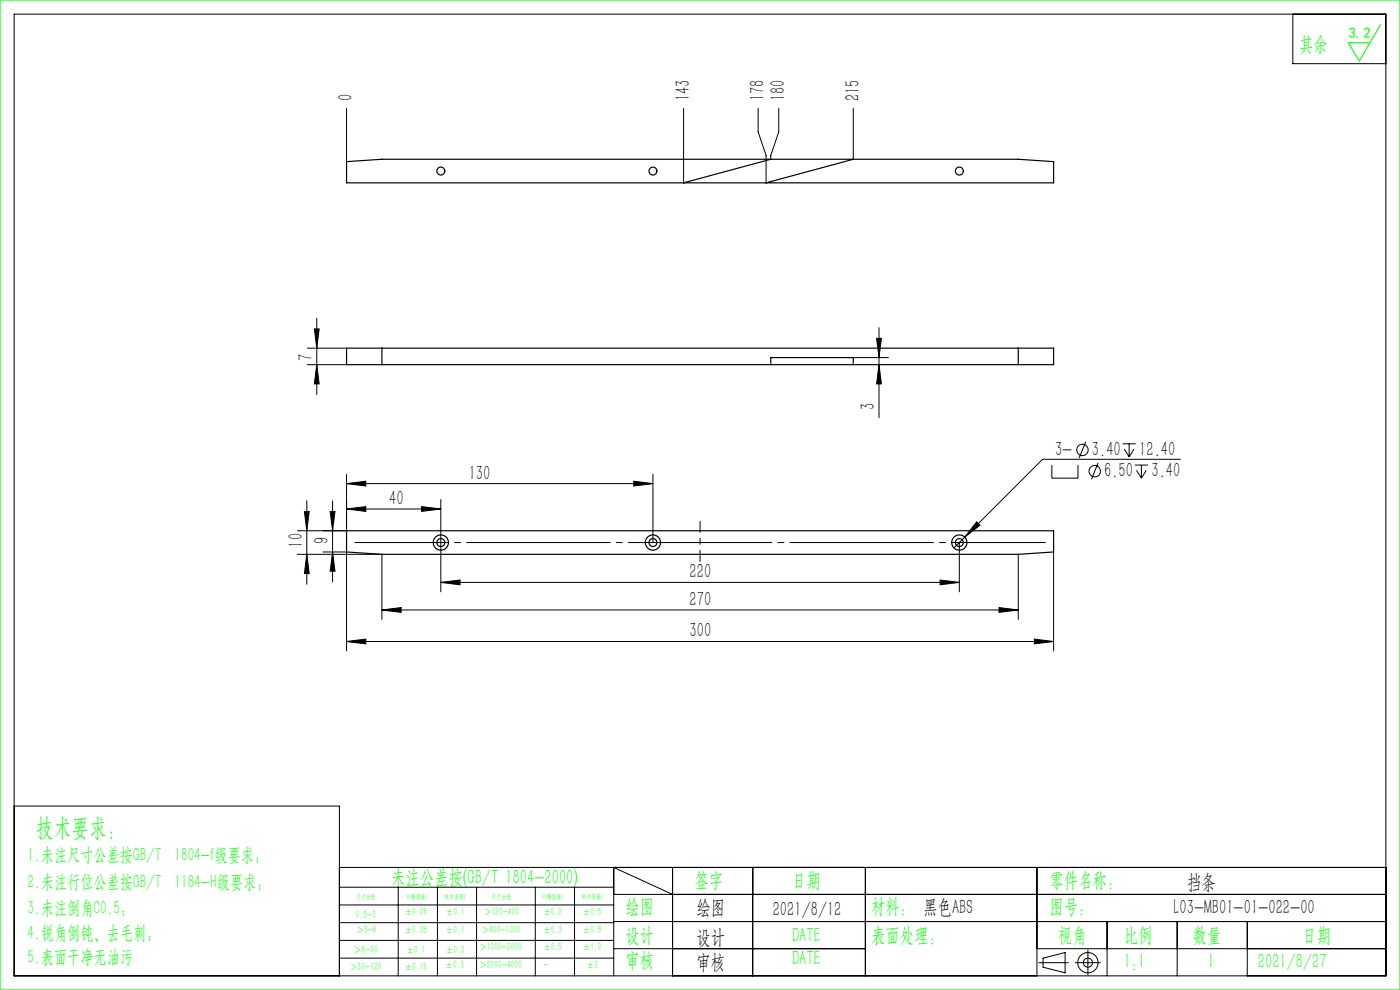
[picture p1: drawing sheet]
<svg xmlns="http://www.w3.org/2000/svg" width="297mm" height="210mm" viewBox="0 0 297 210" stroke-linecap="round" stroke-linejoin="round" font-family="sans-serif">
<g fill="none" stroke="#000" stroke-width=".21">
<path d="M3 3h291v204h-291zM274.3 3v10.5h19.7M73.5 23v11.3M145 23v15.8M160.8 23v5l1.7 5v5.8M165.2 23v5l-1.7 5v.8M181 23v10.8M65.2 77.4h8.3M65.2 73.9h8.3M66.7 69.8h1l-.5 4.1zM67.2 77.4l.5 4h-1zM67.2 67.5v16.2"/>
<path d="M181 75.9h7.5M186 71.8h1l-.5 4.1zM186.5 69.5v19.1M186.5 77.4l.5 4h-1zM223.1 98.7v2.7h5.6v-2.7M230.3 93.7l-1.4 3.5M232.9 98.2l-1.4 3.5M238.2 94.1h2.7M238.5 95.2l1 1.7M239.5 94.1v2.8M240.6 95.2l-1.1 1.7M240.8 98.7h2.7"/>
<path d="M241.1 99.8l1 1.6M242.1 98.7v2.7M243.2 99.8l-1.1 1.6M250.4 97.4h-29.2l-18.8 18.8M63.1 117.6h17.9v13.8M64.6 108.5h1l-.5 4.1zM65.1 106.2v17.7M65.1 117.6l.5 4.1h-1zM68.6 117.1h4.9v21M70 108.5h1.1l-.5 4.1zM70.6 117.1l.5 4.1h-1.1zM70.6 106.2v17.2"/>
<path d="M73.5 108l4.1-.5v1zM73.5 108h20M73.5 102.6l4.1-.5v1zM73.5 100.6v12h-10.4M73.5 102.6h65M89.4 107.5l4.1 .5-4.1 .5zM93.5 106v19.5M134.4 102.1l4.1 .5-4.1 .5zM138.5 100.6v14.5M203.5 115.1v10.4M207.2 110.7l.7 .7-3.2 2.5zM216 117.6v13.8"/>
<path d="M223.5 117.1v21M73.5 136.1l4.1-.5v1zM73.5 136.1h150M81 129.4l4.1-.5v1zM81 129.4h135M93.5 123.5l4.1-.5v1zM93.5 123.5h110M199.4 123l4.1 .5-4.1 .5zM211.9 128.9l4.1 .5-4.1 .5zM219.4 135.6l4.1 .5-4.1 .5zM3 171h69v36M72 184h222"/>
<path d="M72 188.2h58.2M72 192h58.2M72 195.7h58.2M72 199.5h58.2M84.5 188.2v18.8M92.8 188.2v18.8M101.1 188.2v18.8M113.6 188.2v18.8M121.9 188.2v18.8M130.2 189.7h163.8M130.2 195.5h163.8M142.7 189.7l-12.5-5.7v23"/>
<path d="M142.7 184v23M159.7 184v23M183.6 184v23M220 184v23M234.9 195.5v11.5M249.7 195.5v11.5M264.6 195.5v11.5M72 203.2h58.2M130.2 201.2h53.4M220 201.2h74M220.4 204.2h6.2M221.3 203.2l4.7-1.1v4.3l-4.7-1.2z"/>
<path d="M228.1 204.2h5.3M230.8 201.5v5.3"/>
<circle cx="229.6" cy="95.4" r="1.21"/>
<circle cx="232.2" cy="100" r="1.21"/>
<circle cx="230.8" cy="204.2" r="2.15"/>
<circle cx="230.8" cy="204.2" r=".96"/>
</g>
<path d="M148.5 110.6v8.5" fill="none" stroke="#000" stroke-width=".21" stroke-dasharray="30.5 1.3 1.3 1.3" stroke-dashoffset="28.1"/>
<path d="M221.8 115.1h-146.5" fill="none" stroke="#000" stroke-width=".21" stroke-dasharray="30.5 1.3 1.3 1.3" stroke-dashoffset="10.6"/>
<path d="M0 0h297v210h-297zM292.9 5.2l-4.5 7.7-2.4-3.8h4.6" fill="none" stroke="#0f0" stroke-width=".25"/>
<g fill="#000">
<path d="M67.2 77.4l.5 4h-1zM66.7 69.8h1l-.5 4.1zM70.6 117.1l.5 4.1h-1.1zM70 108.5h1.1l-.5 4.1z"/>
<path d="M186 71.8h1l-.5 4.1zM186.5 77.4l.5 4h-1zM64.6 108.5h1l-.5 4.1zM65.1 117.6l.5 4.1h-1z"/>
<path d="M134.4 102.1l4.1 .5-4.1 .5zM73.5 102.6l4.1-.5v1z"/>
<path d="M81 129.4l4.1-.5v1zM211.9 128.9l4.1 .5-4.1 .5z"/>
<path d="M93.5 123.5l4.1-.5v1zM199.4 123l4.1 .5-4.1 .5zM73.5 136.1l4.1-.5v1zM219.4 135.6l4.1 .5-4.1 .5zM207.2 110.7l-2.5 3.2 3.2-2.5zM73.5 108l4.1-.5v1zM89.4 107.5l4.1 .5-4.1 .5z"/>
</g>
<g fill="none" stroke="#000" stroke-width=".25">
<path d="M73.5 34.3l7.5-.5h135l7.5 .5v4.5h-150zM163.5 33.8l-18.5 5M181 33.8l-18.5 5M73.5 73.9h150v3.5h-150zM81 73.9v3.5M163.5 77.4v-1.5h17.5v1.5M216 73.9v3.5M73.5 112.6h150v4.5l-7.5 .5h-135l-7.5-.5z"/>
<circle cx="93.5" cy="36.3" r=".85"/>
<circle cx="138.5" cy="36.3" r=".85"/>
<circle cx="203.5" cy="36.3" r=".85"/>
<circle cx="93.5" cy="115.1" r=".85"/>
<circle cx="93.5" cy="115.1" r="1.62"/>
<circle cx="138.5" cy="115.1" r=".85"/>
<circle cx="138.5" cy="115.1" r="1.62"/>
<circle cx="203.5" cy="115.1" r=".85"/>
<circle cx="203.5" cy="115.1" r="1.62"/>
</g>
<text font-size="5.4" fill="#0f0" x="7.7" y="177.2">技术要求：</text>
<g font-size="4.4" fill="#0f0">
<text x="275.6" y="10.8">其余</text>
<text x="83" y="187.5">未注公差按(GB/T 1804-2000)</text>
<text x="147.3" y="188">签字</text>
<text x="168" y="188">日期</text>
<text x="222.6" y="188">零件名称：</text>
<text x="132.7" y="193.6">绘图</text>
<text x="184.8" y="193.6">材料： 黑色ABS</text>
<text x="222.6" y="193.6">图号：</text>
<text x="132.7" y="199.8">设计</text>
<text x="168" y="199.8">DATE</text>
<text x="184.8" y="199.8">表面处理：</text>
<text x="224.4" y="199.8">视角</text>
<text x="238.4" y="199.8">比例</text>
<text x="253" y="199.8">数量</text>
<text x="276.3" y="199.8">日期</text>
<text x="132.7" y="205.1">审核</text>
<text x="168" y="204.6">DATE</text>
<text x="238.4" y="205.3">1:1</text>
<text x="256.2" y="205.3">1</text>
<text x="266.9" y="205.3">2021/8/27</text>
</g>
<g font-size="4.4">
<text x="74.8" y="21.4" transform="rotate(-90 74.8 21.4)">0</text>
<text x="146.3" y="21.4" transform="rotate(-90 146.3 21.4)">143</text>
<text x="162.1" y="21.4" transform="rotate(-90 162.1 21.4)">178</text>
<text x="166.5" y="21.4" transform="rotate(-90 166.5 21.4)">180</text>
<text x="182.3" y="21.4" transform="rotate(-90 182.3 21.4)">215</text>
<text x="66.3" y="76.5" transform="rotate(-90 66.3 76.5)">7</text>
<text x="185.6" y="87" transform="rotate(-90 185.6 87)">3</text>
<text x="99.4" y="101.7">130</text>
<text x="223.8" y="96.7">3-</text>
<text x="231.6" y="96.7">3.40</text>
<text x="234.2" y="101.3">6.50</text>
<text x="241.7" y="96.7">12.40</text>
<text x="244.3" y="101.3">3.40</text>
<text x="82.6" y="107.1">40</text>
<text x="64.2" y="116.1" transform="rotate(-90 64.2 116.1)">10</text>
<text x="69.7" y="115.4" transform="rotate(-90 69.7 115.4)">9</text>
<text x="146.3" y="122.7">220</text>
<text x="146.3" y="128.5">270</text>
<text x="146.3" y="135.2">300</text>
<text x="251.8" y="188.6">挡条</text>
<text x="147.8" y="194">绘图</text>
<text x="163.9" y="194.3">2021/8/12</text>
<text x="249" y="194">L03-MB01-01-022-00</text>
<text x="147.8" y="200.2">设计</text>
<text x="147.8" y="205.5">审核</text>
</g>
<g font-size="4" fill="#0f0">
<text x="5.9" y="182.6">1.未注尺寸公差按GB/T 1804-f级要求；</text>
<text x="5.9" y="188.4">2.未注行位公差按GB/T 1184-H级要求；</text>
<text x="5.9" y="193.9">3.未注倒角C0.5；</text>
<text x="5.9" y="199.2">4.锐角倒钝、去毛刺；</text>
<text x="5.9" y="204.2">5.表面干净无油污</text>
</g>
<text font-size="3.2" fill="#0f0" x="286.1" y="8">3.2</text>
<g font-size="2.3" fill="#0f0">
<text x="75.5" y="194.7">0.5-3</text>
<text x="75.6" y="198">＞3-6</text>
<text x="85.9" y="194.2">±0.05</text>
<text x="85.9" y="198">±0.05</text>
<text x="94.6" y="194.2">±0.1</text>
<text x="94.6" y="198">±0.1</text>
<text x="102.2" y="198">＞400-1000</text>
<text x="102.7" y="194.2">＞120-400</text>
<text x="115.3" y="194.2">±0.2</text>
<text x="115.3" y="198">±0.3</text>
<text x="123.7" y="194.2">±0.5</text>
<text x="123.7" y="198">±0.8</text>
<text x="75.1" y="202.2">＞6-30</text>
<text x="86.3" y="202.2">±0.1</text>
<text x="94.6" y="202.2">±0.2</text>
<text x="101.7" y="201.6">＞1000-2000</text>
<text x="115.3" y="201.6">±0.5</text>
<text x="123.7" y="201.6">±1.2</text>
<text x="74.3" y="205.8">＞30-120</text>
<text x="85.9" y="205.8">±0.15</text>
<text x="94.5" y="205.4">±0.3</text>
<text x="101.7" y="205.4">＞2000-4000</text>
<text x="115.3" y="205.4">-</text>
<text x="124.5" y="205.4">±2</text>
</g>
<g font-size="1.5" fill="#0f0">
<text x="75.5" y="190.6">尺寸分段</text>
<text x="86.4" y="190.6">F(精密级)</text>
<text x="94.4" y="190.6">M(中密级)</text>
<text x="104.3" y="190.6">尺寸分段</text>
<text x="115.2" y="190.6">F(精密级)</text>
<text x="123.5" y="190.6">M(中密级)</text>
</g>
</svg>
